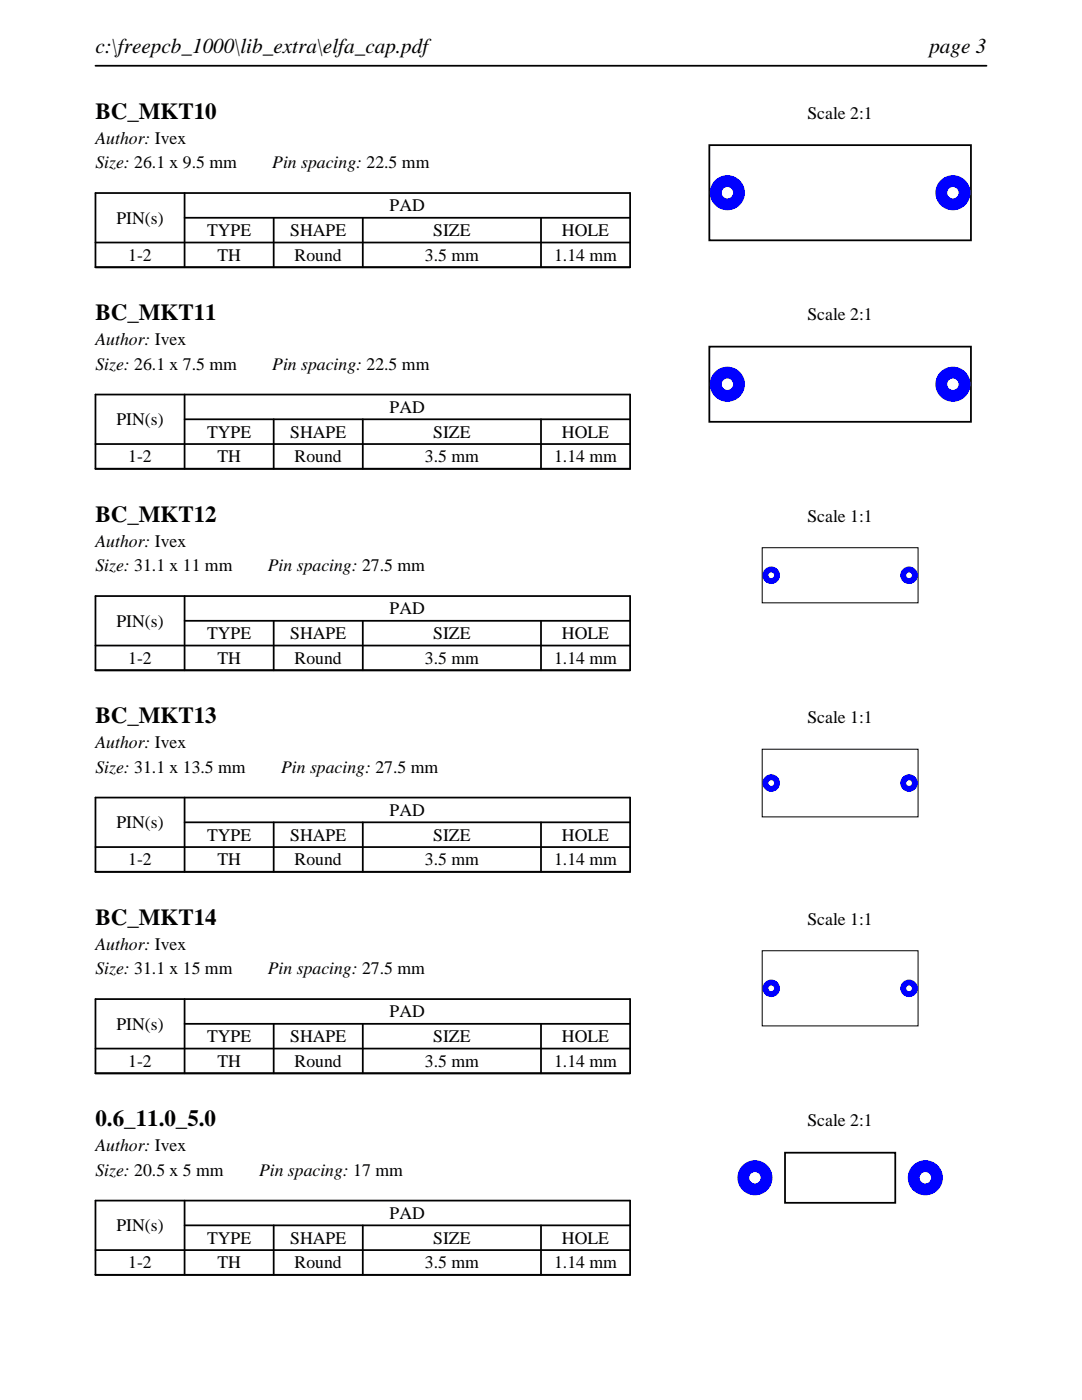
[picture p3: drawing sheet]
<svg xmlns="http://www.w3.org/2000/svg" width="216mm" height="279mm" viewBox="0 0 216 279" stroke-linecap="round" stroke-linejoin="round" font-family="sans-serif">
<path d="M19 13.1h177.8M19 38.5h106.7v14.8h-106.7zM36.8 38.5v14.8M19 48.4h106.7M36.8 43.5h88.9M54.6 43.5v9.8M72.4 43.5v9.8M107.9 43.5v9.8" fill="none" stroke="#000" stroke-width=".35"/>
<path d="M141.5 29h52.2v19h-52.2z" fill="none" stroke="#000" stroke-width=".36"/>
<g fill="#00f">
<path d="M141.6 38.5a3.5 3.5 0 0 0 7 0 3.5 3.5 0 0 0-7 0zM144 38.5a1.15 1.15 0 0 1 2.3 0 1.15 1.15 0 0 1-2.3 0z"/>
<path d="M186.6 38.5a3.5 3.5 0 0 0 7 0 3.5 3.5 0 0 0-7 0zM189 38.5a1.15 1.15 0 0 1 2.3 0 1.15 1.15 0 0 1-2.3 0z"/>
</g>
<path d="M19 78.7h106.7v14.9h-106.7zM36.8 78.7v14.9M19 88.6h106.7M36.8 83.7h88.9M54.6 83.7v9.9M72.4 83.7v9.9M107.9 83.7v9.9" fill="none" stroke="#000" stroke-width=".35"/>
<path d="M141.5 69.2h52.2v15h-52.2z" fill="none" stroke="#000" stroke-width=".36"/>
<g fill="#00f">
<path d="M141.6 76.7a3.5 3.5 0 0 0 7 0 3.5 3.5 0 0 0-7 0zM144 76.7a1.15 1.15 0 0 1 2.3 0 1.15 1.15 0 0 1-2.3 0z"/>
<path d="M186.6 76.7a3.5 3.5 0 0 0 7 0 3.5 3.5 0 0 0-7 0zM189 76.7a1.15 1.15 0 0 1 2.3 0 1.15 1.15 0 0 1-2.3 0z"/>
</g>
<path d="M19 119h106.7v14.8h-106.7zM36.8 119v14.8M19 128.8h106.7M36.8 123.9h88.9M54.6 123.9v9.9M72.4 123.9v9.9M107.9 123.9v9.9" fill="none" stroke="#000" stroke-width=".35"/>
<path d="M152.1 109.3h31.1v11h-31.1z" fill="none" stroke="#000" stroke-width=".2"/>
<g fill="#00f">
<path d="M152.1 114.8a1.75 1.75 0 0 0 3.5 0 1.75 1.75 0 0 0-3.5 0zM153.3 114.8a.6 .6 0 0 1 1.2 0 .6 .6 0 0 1-1.2 0z"/>
<path d="M179.6 114.8a1.75 1.75 0 0 0 3.5 0 1.75 1.75 0 0 0-3.5 0zM180.8 114.8a.6 .6 0 0 1 1.2 0 .6 .6 0 0 1-1.2 0z"/>
</g>
<path d="M19 159.2h106.7v14.8h-106.7zM36.8 159.2v14.8M19 169.1h106.7M36.8 164.1h88.9M54.6 164.1v9.9M72.4 164.1v9.9M107.9 164.1v9.9" fill="none" stroke="#000" stroke-width=".35"/>
<path d="M152.1 149.5h31.1v13.5h-31.1z" fill="none" stroke="#000" stroke-width=".2"/>
<g fill="#00f">
<path d="M152.1 156.3a1.75 1.75 0 0 0 3.5 0 1.75 1.75 0 0 0-3.5 0zM153.3 156.3a.6 .6 0 0 1 1.2 0 .6 .6 0 0 1-1.2 0z"/>
<path d="M179.6 156.3a1.75 1.75 0 0 0 3.5 0 1.75 1.75 0 0 0-3.5 0zM180.8 156.3a.6 .6 0 0 1 1.2 0 .6 .6 0 0 1-1.2 0z"/>
</g>
<path d="M19 199.4h106.7v14.8h-106.7zM36.8 199.4v14.8M19 209.3h106.7M36.8 204.3h88.9M54.6 204.3v9.9M72.4 204.3v9.9M107.9 204.3v9.9" fill="none" stroke="#000" stroke-width=".35"/>
<path d="M152.1 189.7h31.1v15h-31.1z" fill="none" stroke="#000" stroke-width=".2"/>
<g fill="#00f">
<path d="M152.1 197.2a1.75 1.75 0 0 0 3.5 0 1.75 1.75 0 0 0-3.5 0zM153.3 197.2a.6 .6 0 0 1 1.2 0 .6 .6 0 0 1-1.2 0z"/>
<path d="M179.6 197.2a1.75 1.75 0 0 0 3.5 0 1.75 1.75 0 0 0-3.5 0zM180.8 197.2a.6 .6 0 0 1 1.2 0 .6 .6 0 0 1-1.2 0z"/>
</g>
<path d="M19 239.6h106.7v14.8h-106.7zM36.8 239.6v14.8M19 249.5h106.7M36.8 244.5h88.9M54.6 244.5v9.9M72.4 244.5v9.9M107.9 244.5v9.9" fill="none" stroke="#000" stroke-width=".35"/>
<path d="M156.6 230h22v10h-22z" fill="none" stroke="#000" stroke-width=".36"/>
<g fill="#00f">
<path d="M147.1 235a3.5 3.5 0 0 0 7 0 3.5 3.5 0 0 0-7 0zM149.5 235a1.15 1.15 0 0 1 2.3 0 1.15 1.15 0 0 1-2.3 0z"/>
<path d="M181.1 235a3.5 3.5 0 0 0 7 0 3.5 3.5 0 0 0-7 0zM183.5 235a1.15 1.15 0 0 1 2.3 0 1.15 1.15 0 0 1-2.3 0z"/>
</g>
<g font-size="4.6">
<text x="19" y="23.7">BC_MKT10</text>
<text x="19" y="63.9">BC_MKT11</text>
<text x="19" y="104.1">BC_MKT12</text>
<text x="19" y="144.4">BC_MKT13</text>
<text x="19" y="184.6">BC_MKT14</text>
<text x="19" y="224.8">0.6_11.0_5.0</text>
</g>
<g font-size="4.2">
<text x="19" y="10.6">c:\freepcb_1000\lib_extra\elfa_cap.pdf</text>
<text x="185.4" y="10.6">page 3</text>
</g>
<g font-size="3.5">
<text x="161.1" y="23.7">Scale 2:1</text>
<text x="19" y="28.6">Author: Ivex</text>
<text x="19" y="33.6">Size: 26.1 x 9.5 mm</text>
<text x="54.3" y="33.6">Pin spacing: 22.5 mm</text>
<text x="23.2" y="44.6">PIN(s)</text>
<text x="41.3" y="47.1">TYPE</text>
<text x="57.9" y="47.1">SHAPE</text>
<text x="77.8" y="42.2">PAD</text>
<text x="86.4" y="47.1">SIZE</text>
<text x="112.1" y="47.1">HOLE</text>
<text x="25.6" y="52.1">1-2</text>
<text x="43.4" y="52.1">TH</text>
<text x="58.8" y="52.1">Round</text>
<text x="84.8" y="52.1">3.5 mm</text>
<text x="110.6" y="52.1">1.14 mm</text>
<text x="161.1" y="63.9">Scale 2:1</text>
<text x="19" y="68.9">Author: Ivex</text>
<text x="19" y="73.8">Size: 26.1 x 7.5 mm</text>
<text x="54.3" y="73.8">Pin spacing: 22.5 mm</text>
<text x="77.8" y="82.4">PAD</text>
<text x="23.2" y="84.8">PIN(s)</text>
<text x="41.3" y="87.3">TYPE</text>
<text x="57.9" y="87.3">SHAPE</text>
<text x="86.4" y="87.3">SIZE</text>
<text x="112.1" y="87.3">HOLE</text>
<text x="25.6" y="92.3">1-2</text>
<text x="43.4" y="92.3">TH</text>
<text x="58.8" y="92.3">Round</text>
<text x="84.8" y="92.3">3.5 mm</text>
<text x="110.6" y="92.3">1.14 mm</text>
<text x="161.1" y="104.1">Scale 1:1</text>
<text x="19" y="109.1">Author: Ivex</text>
<text x="19" y="114">Size: 31.1 x 11 mm</text>
<text x="53.4" y="114">Pin spacing: 27.5 mm</text>
<text x="23.2" y="125.1">PIN(s)</text>
<text x="77.8" y="122.6">PAD</text>
<text x="41.3" y="127.6">TYPE</text>
<text x="57.9" y="127.6">SHAPE</text>
<text x="86.4" y="127.6">SIZE</text>
<text x="112.1" y="127.6">HOLE</text>
<text x="25.6" y="132.5">1-2</text>
<text x="43.4" y="132.5">TH</text>
<text x="58.8" y="132.5">Round</text>
<text x="84.8" y="132.5">3.5 mm</text>
<text x="110.6" y="132.5">1.14 mm</text>
<text x="19" y="149.3">Author: Ivex</text>
<text x="161.1" y="144.4">Scale 1:1</text>
<text x="19" y="154.2">Size: 31.1 x 13.5 mm</text>
<text x="56.1" y="154.2">Pin spacing: 27.5 mm</text>
<text x="23.2" y="165.3">PIN(s)</text>
<text x="41.3" y="167.8">TYPE</text>
<text x="57.9" y="167.8">SHAPE</text>
<text x="77.8" y="162.8">PAD</text>
<text x="86.4" y="167.8">SIZE</text>
<text x="112.1" y="167.8">HOLE</text>
<text x="25.6" y="172.7">1-2</text>
<text x="43.4" y="172.7">TH</text>
<text x="58.8" y="172.7">Round</text>
<text x="84.8" y="172.7">3.5 mm</text>
<text x="110.6" y="172.7">1.14 mm</text>
<text x="161.1" y="184.6">Scale 1:1</text>
<text x="19" y="189.5">Author: Ivex</text>
<text x="19" y="194.5">Size: 31.1 x 15 mm</text>
<text x="53.4" y="194.5">Pin spacing: 27.5 mm</text>
<text x="77.8" y="203.1">PAD</text>
<text x="23.2" y="205.5">PIN(s)</text>
<text x="41.3" y="208">TYPE</text>
<text x="57.9" y="208">SHAPE</text>
<text x="86.4" y="208">SIZE</text>
<text x="112.1" y="208">HOLE</text>
<text x="25.6" y="212.9">1-2</text>
<text x="43.4" y="212.9">TH</text>
<text x="58.8" y="212.9">Round</text>
<text x="84.8" y="212.9">3.5 mm</text>
<text x="110.6" y="212.9">1.14 mm</text>
<text x="161.1" y="224.8">Scale 2:1</text>
<text x="19" y="229.7">Author: Ivex</text>
<text x="19" y="234.7">Size: 20.5 x 5 mm</text>
<text x="51.7" y="234.7">Pin spacing: 17 mm</text>
<text x="23.2" y="245.7">PIN(s)</text>
<text x="77.8" y="243.3">PAD</text>
<text x="41.3" y="248.2">TYPE</text>
<text x="57.9" y="248.2">SHAPE</text>
<text x="86.4" y="248.2">SIZE</text>
<text x="112.1" y="248.2">HOLE</text>
<text x="25.6" y="253.2">1-2</text>
<text x="43.4" y="253.2">TH</text>
<text x="58.8" y="253.2">Round</text>
<text x="84.8" y="253.2">3.5 mm</text>
<text x="110.6" y="253.2">1.14 mm</text>
</g>
</svg>
